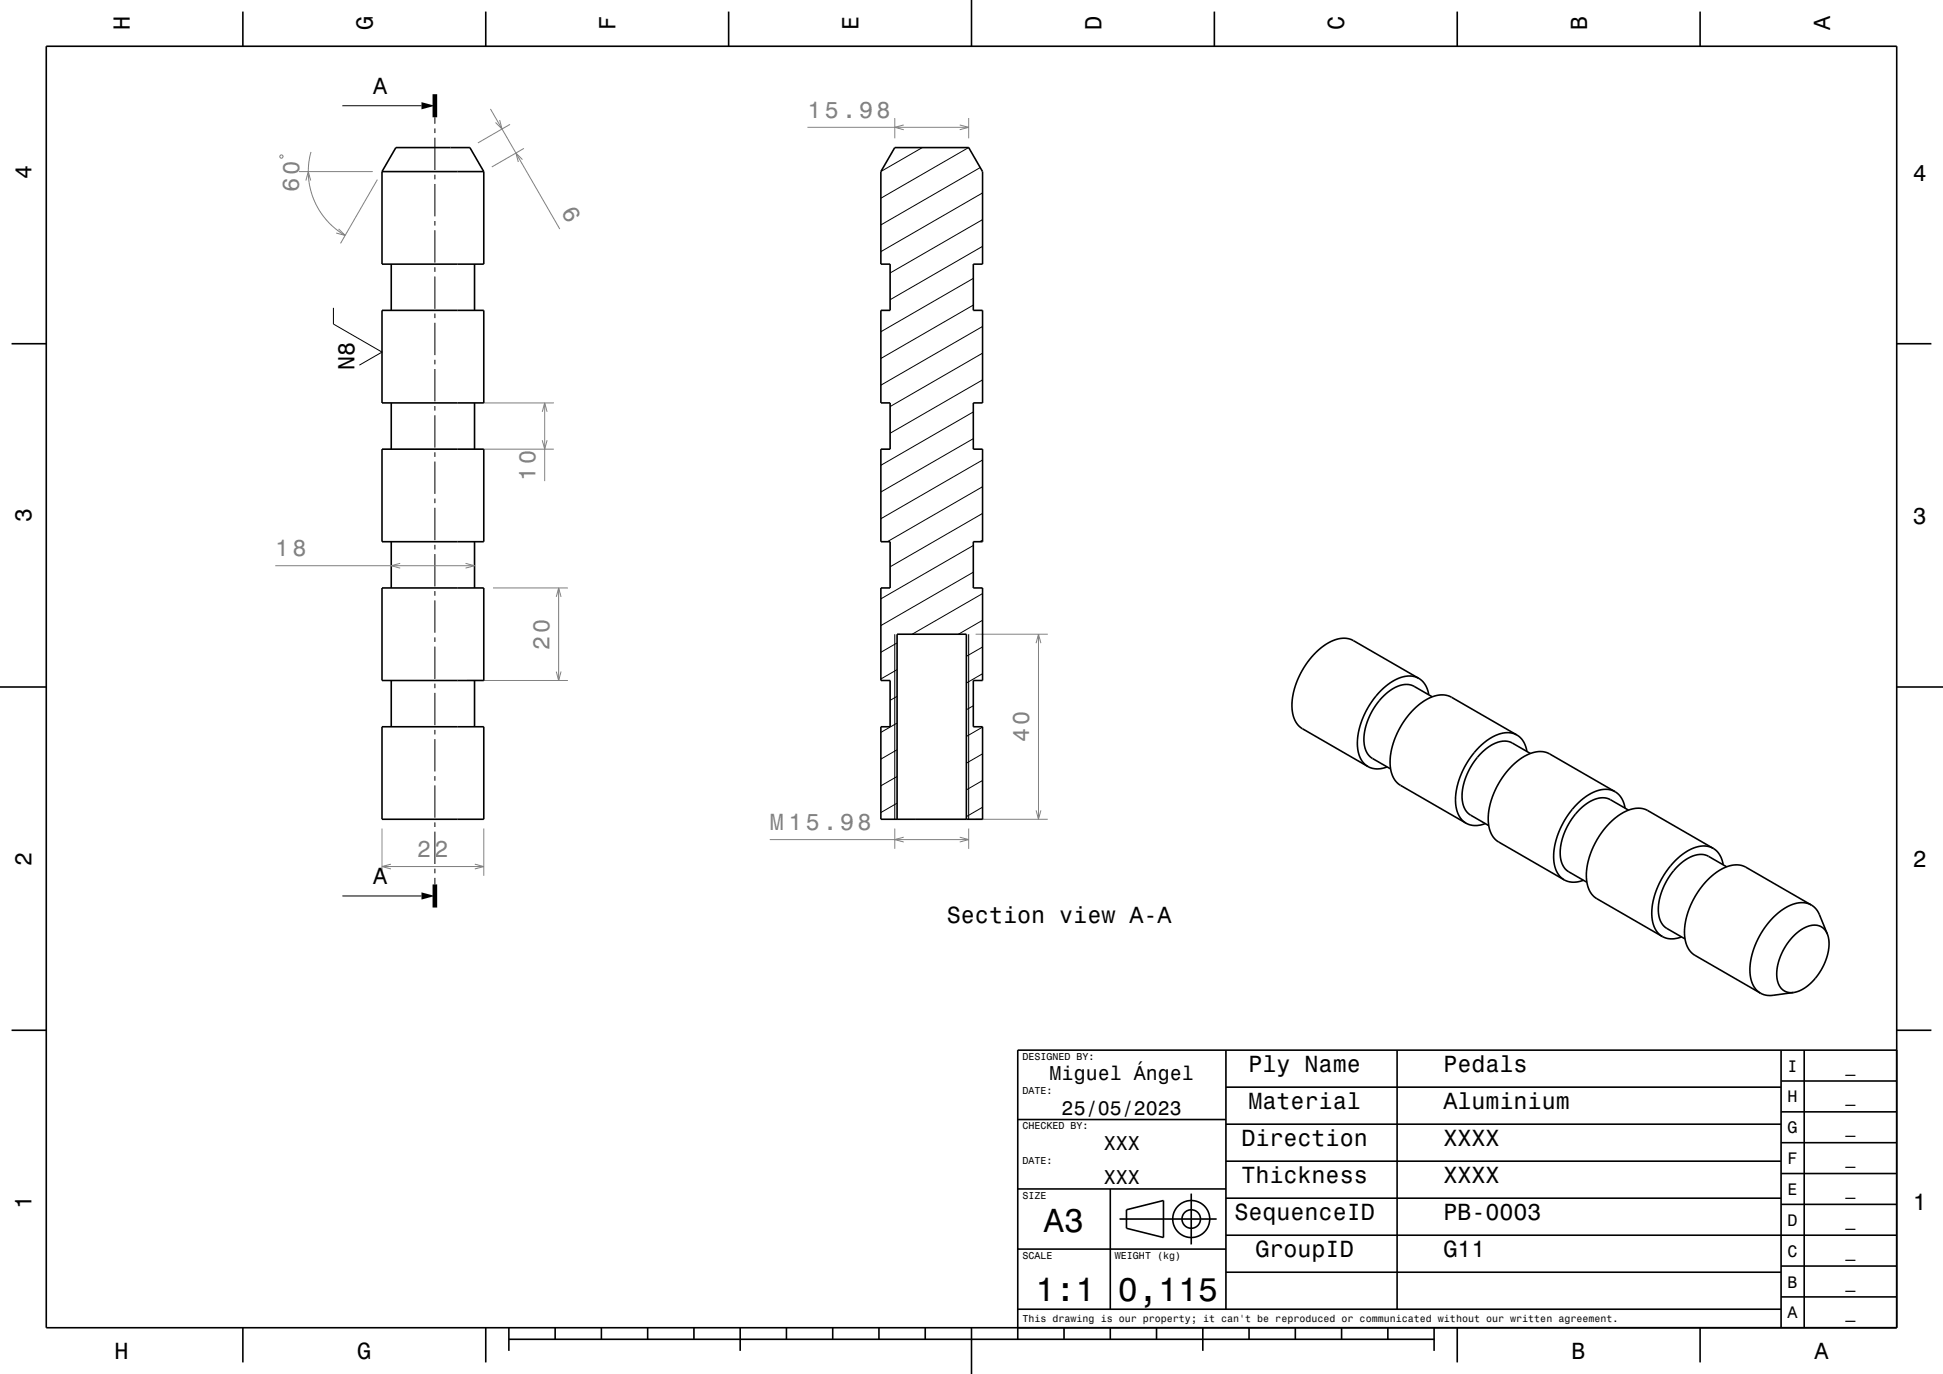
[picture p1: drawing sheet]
<svg xmlns="http://www.w3.org/2000/svg" width="420mm" height="297mm" viewBox="0 0 420 297" stroke-linecap="round" stroke-linejoin="round" font-family="sans-serif">
<g fill="none" stroke="#000" stroke-width=".22">
<path d="M74 22.9h17.1M94 25.4v1.4M94 27.8v1M94 29.8v7M94 37.8v1M94 39.8v7M199.4 31.9l-9 5.2M209.4 31.9l-19 10.9M211.9 36.2l-21.5 12.4M94 47.8v1M94 49.8v7M94 57.8v1"/>
<path d="M94 59.8v7M212.4 53.2l-20 11.6M212.4 47.5l-20 11.5M212.4 41.7l-22 12.7M72.1 66.5v3.5l10.5 6.1-4.9 2.8M94 67.8v1M94 69.8v7M94 77.8v1M94 79.8v7M210.4 66l-20 11.5M210.4 60.2l-20 11.5M212.4 76.3l-20 11.6"/>
<path d="M212.4 70.6l-22 12.7M94 87.8v1M94 89.8v7M94 97.8v1M94 99.8v7M210.4 94.8l-20 11.6M210.4 89l-20 11.6M212.4 99.4l-22 12.7M212.4 82.1l-20 11.6M94 107.8v1M94 109.8v7M94 117.8v1"/>
<path d="M94 119.8v7M210.4 117.9l-20 11.5M212.4 116.8l-.6 .3M212.4 111l-20 11.5M212.4 105.2l-20.6 11.9M94 127.8v1M94 129.8v7M94 137.8v1M94 139.8v7M193.4 137.1v40M193.9 139l-3.5 2M209.4 137.1v40"/>
<path d="M210.4 123.7l-20 11.5M212.4 139.9l-3.5 2M212.4 134.1l-5.2 3M212.4 128.3l-15.2 8.8M94 147.8v1M94 149.8v7M94 157.8v1M94 159.8v7M193.9 156.3l-3.5 2M193.9 150.5l-1.5 .9M193.9 144.7l-3.5 2.1M210.4 152.6l-1.5 .8"/>
<path d="M212.4 157.2l-3.5 2M212.4 145.6l-3.5 2M94 167.8v1M94 169.8v7M94 177.8v1M94 179.8v7M193.9 173.6l-3.5 2M193.9 167.8l-3.5 2.1M193.9 162.1l-3.5 2M212.4 174.5l-3.5 2M212.4 168.7l-3.5 2M212.4 162.9l-3.5 2.1"/>
<path d="M74 193.7h17.1M94 187.8v1M94 189.8v1.4"/>
</g>
<g fill="none" stroke="#808080" stroke-width=".22">
<path d="M60.5 33.7l.5-.2 .2 .5-.5 .2zM64.6 37.1h16M66.1 39l.5-1.9 .6 1.9M67.2 32.8l-.5 2.7v2.8l.4 2.5 .7 2.3 1.3 2.5 1.5 2 2 1.9 2 1.4M81.6 38.8l-8 13.8M106 23.6l15 25.9M108 26l.5 1.9-1.4-1.4M110.3 26.9l-7 4M112.9 34.5l-1.4-1.4 .5 1.9M113.3 32.1l-7 4M174.5 27.5h34.9M193.4 25.5v4.4"/>
<path d="M195.3 27l-1.9 .5 1.9 .5M207.5 27l1.9 .5-1.9 .5M209.4 25.5v4.4M73.2 49.5l1.4 1.4-1.9-.5M104.6 97.1h15.1M104.6 87.1h15.1M117.2 95.2l.5 1.9 .6-1.9M117.2 89l.5-1.9 .6 1.9M117.7 87.1v16.9M59.5 122.3h43.1M86.5 121.8l-1.9 .5 1.9 .5M100.6 121.8l2 .5-2 .5"/>
<path d="M106.6 127.1h16.2M120.2 129l.6-1.9 .5 1.9M120.8 127.1v20M210.9 137.1h15.6M224 139l.5-1.9 .5 1.9M224.5 137.1v40M100.8 147.1h22M120.2 145.2l.6 1.9 .5-1.9M82.6 179.1v10.2M104.6 179.1v10.2M193.4 179.1v4.4M209.4 179.1v4.4"/>
<path d="M210.9 177.1h15.6M224 175.2l.5 1.9 .5-1.9M82.6 187.3h22M84.5 186.8l-1.9 .5 1.9 .5M102.6 186.8l2 .5-2 .5M166.4 181.5h43M195.3 181l-1.9 .5 1.9 .5M207.5 181l1.9 .5-1.9 .5"/>
</g>
<g fill="none" stroke="#000" stroke-width=".35">
<path d="M10 10h400v277h-400zM52.5 2.5v7.5M105 2.5v7.5M157.5 2.5v7.5M210 0v10M262.5 2.5v7.5M315 2.5v7.5M367.5 2.5v7.5M82.6 37.1l3-5.2h16l3 5.2M82.6 37.1h22M82.6 37.1v20h22v-20M193.4 31.9h16l3 5.2v20h-2v10h2v20h-2v10h2v20h-2v10h2v20h-2v10h2v20h-22v-20h2v-10h-2v-20h2v-10h-2v-20h2v-10h-2v-20h2v-10h-2v-20z"/>
<path d="M84.6 57.1v10M102.6 57.1v10M2.5 74.3h7.5M82.6 67.1h22v20h-22zM410 74.3h7.5M82.6 97.1h22v20h-22zM84.6 87.1v10M102.6 87.1v10M84.6 117.1v10M102.6 117.1v10M82.6 127.1h22v20h-22zM0 148.5h10"/>
<path d="M82.6 157.1h22v20h-22zM84.6 147.1v10M102.6 147.1v10M306.7 146.6a4.8 4.8 0 0 1 2.1 3.6M306.7 146.6a6.1 6.1 0 0 0-6.5 1.2l-1.5 1.3-1.5 1.7-1.3 1.9-1.1 1.9-.8 2.3-.5 2-.1 2.1 .2 1.7a4.6 4.6 0 0 0 2.1 3M306.7 146.6l-14.2-8.1a6.1 6.1 0 0 0-6.4 1.1l-1.7 1.5-1.6 1.8-1.1 1.7-1.1 2.2-.8 2-.4 2.1-.1 1.9 .2 1.7a4.6 4.6 0 0 0 2 3l14.2 8.2M309.6 150.6l-3.9-2.2a5.3 5.3 0 0 0-5.9 1.4l-1.7 1.7-1.5 2.2-1.1 2.5-.6 2.5a5.1 5.1 0 0 0 1.8 5.3l3.9 2.2M327.9 158.9a4.8 4.8 0 0 1 2.2 3.5M327.9 158.9a6.1 6.1 0 0 0-6.5 1.1l-1.7 1.5-1.5 1.8-1.2 1.8-1.1 2.2-.8 2.3-.4 1.8-.1 2.1 .3 1.6a4.5 4.5 0 0 0 2 2.8M327.9 158.9l-14.1-8.2a6.1 6.1 0 0 0-6.5 1.2l-1.5 1.3-1.5 1.6-1.3 1.8-1.1 2.2-.9 2.3-.4 2-.1 1.9 .2 1.7a4.6 4.6 0 0 0 2.1 3.1l14.1 8.1M410 148.5h10M193.9 177.1v-40h15v40"/>
<path d="M295.7 165.7a4.8 4.8 0 0 0 4.2 .1M316.9 177.9a4.8 4.8 0 0 0 4.2 .1M330.8 162.9l-3.9-2.3a5.3 5.3 0 0 0-5.9 1.4l-1.8 1.9-1.5 2.3-1.1 2.5-.5 2.4a5 5 0 0 0 1.8 5.1l3.9 2.3M349.1 171.1a4.8 4.8 0 0 1 2.2 3.6M349.1 171.1a6.1 6.1 0 0 0-6.4 1.2l-1.8 1.5-1.5 1.7-1.3 2.1-1 2-.7 2-.5 2.3v2l.2 1.5a4.5 4.5 0 0 0 2 2.8M349.1 171.1l-14.1-8.1a6.1 6.1 0 0 0-6.5 1.1l-1.5 1.3-1.6 1.8-1.3 1.9-1 2-.9 2.2-.4 2.1-.1 1.8 .2 1.7a4.6 4.6 0 0 0 2.1 3.1l14.1 8.2M352 175.1l-3.9-2.2a5.3 5.3 0 0 0-5.8 1.4l-1.9 1.9-1.5 2.2-1.1 2.5-.5 2.5a5 5 0 0 0 1.8 5.1l3.9 2.2M338.1 190.2a4.8 4.8 0 0 0 4.2 .1M370.3 183.4a4.8 4.8 0 0 1 2.2 3.5M370.3 183.4a6.1 6.1 0 0 0-6.4 1.1l-1.7 1.5-1.6 1.7-1.3 2.1-.9 1.8-.7 1.8-.5 2.3-.2 1.9 .3 1.9a4.5 4.5 0 0 0 2 2.9M370.3 183.4l-14.1-8.2a6.1 6.1 0 0 0-6.5 1.2l-1.5 1.3-1.5 1.6-1.4 2-1 2-.8 2.1-.5 2.2-.1 2.1 .3 1.7a4.5 4.5 0 0 0 2 2.9l14.1 8.1M373.2 187.4l-3.9-2.3a5.2 5.2 0 0 0-5.7 1.3l-1.8 1.8-1.4 2-1.2 2.5-.6 2.5a5.2 5.2 0 0 0 1.7 5.5l3.9 2.3"/>
<path d="M391.5 195.6a6.1 6.1 0 0 0-6.4 1.2l-1.6 1.3-1.4 1.6-1.4 2-1.1 2-.7 2.1-.5 2.2-.1 2.1 .2 1.7a4.5 4.5 0 0 0 2 2.9M391.5 195.6a4.2 4.2 0 0 1 1.8 2.1l1.7 4.2M391.5 195.6l-14.1-8.1a6.1 6.1 0 0 0-6.5 1.1l-1.5 1.3-1.5 1.6-1.4 2.1-.9 1.7-.8 2.1-.5 2.2-.2 1.9 .2 1.8a4.7 4.7 0 0 0 2.1 3.2l14.1 8.2M359.3 202.4a4.8 4.8 0 0 0 4.2 .1M387.7 214.5l-4.5 .7a4.2 4.2 0 0 1-2.7-.5M395 201.9a3.2 3.2 0 0 0-4.8-1.4l-1.8 1.2-1.5 1.5-1.3 2-1 2.3a6.2 6.2 0 0 0 .6 6.4 2.93 2.93 0 0 0 2.5 .6M395 201.9a10.2 10.2 0 0 1-2.1 9l-.9 1a7.7 7.7 0 0 1-4.3 2.6M2.5 222.7h7.5M265 235h120M265 227v56M302 227v56M385 233.7h25"/>
<path d="M385 227v60M390 227v60M410 222.7h7.5M410 227h-190v62.5M220 257h45M220 242h45M240 257v26M257.5 258v11M265 259h120M265 251h120M265 243h120M385 253.7h25"/>
<path d="M385 247h25M385 240.3h25M220 270h45M242 263.5h21M243.5 261.5l8-2v8l-8-2zM265 275h120M265 267h145M385 273.7h25M385 260.3h25M52.5 287v7.5M105 287v7.5M110 289.5h200"/>
<path d="M110 287v5M120 287v2.5M130 287v2.5M140 287v2.5M150 287v2.5M160 287v5M170 287v2.5M180 287v2.5M190 287v2.5M200 287v2.5M210 287v10M220 283h165"/>
<path d="M230 287v2.5M240 287v2.5M250 287v2.5M260 287v5M270 287v2.5M280 287v2.5M290 287v2.5M300 287v2.5M310 287v5M315 287v7.5M367.5 287v7.5M385 280.3h25"/>
<circle cx="257.5" cy="263.5" r="2"/>
<circle cx="257.5" cy="263.5" r="4"/>
</g>
<path d="M94 20.4v5M94 191.2v5" fill="none" stroke="#000" stroke-width="1" stroke-linecap="butt"/>
<g fill="#000">
<path d="M91.1 22.1l2.9 .8-2.9 .7z" fill-rule="evenodd"/>
<path d="M91.1 192.9l2.9 .8-2.9 .7z" fill-rule="evenodd"/>
</g>
<g font-size="7.2">
<text x="225.7" y="266.3">A3</text>
<text x="223.8" y="281.3">1:1</text>
<text x="241.7" y="281.3">0,115</text>
</g>
<text font-size="5.1" fill="#808080" x="121.2" y="45.9" transform="rotate(60 121.2 45.9)">6</text>
<g font-size="5">
<text x="28.1" y="6.5" transform="rotate(-90 28.1 6.5)">H</text>
<text x="80.6" y="6.5" transform="rotate(-90 80.6 6.5)">G</text>
<text x="133.1" y="6.5" transform="rotate(-90 133.1 6.5)">F</text>
<text x="185.6" y="6.5" transform="rotate(-90 185.6 6.5)">E</text>
<text x="238.1" y="6.5" transform="rotate(-90 238.1 6.5)">D</text>
<text x="290.6" y="6.5" transform="rotate(-90 290.6 6.5)">C</text>
<text x="343.1" y="6.5" transform="rotate(-90 343.1 6.5)">B</text>
<text x="395.6" y="6.5" transform="rotate(-90 395.6 6.5)">A</text>
<text x="80.7" y="20.2">A</text>
<text x="6.8" y="38.7" transform="rotate(-90 6.8 38.7)">4</text>
<text x="413.5" y="39">4</text>
<text x="76.6" y="80.1" transform="rotate(-90 76.6 80.1)">N8</text>
<text x="6.8" y="112.9" transform="rotate(-90 6.8 112.9)">3</text>
<text x="413.5" y="113.2">3</text>
<text x="6.8" y="187.1" transform="rotate(-90 6.8 187.1)">2</text>
<text x="80.7" y="191">A</text>
<text x="413.5" y="187.4">2</text>
<text x="204.7" y="199.6">Section view A-A</text>
<text x="269.9" y="231.8">Ply Name</text>
<text x="312" y="231.8">Pedals</text>
<text x="269.9" y="239.8">Material</text>
<text x="312" y="239.8">Aluminium</text>
<text x="268.3" y="247.8">Direction</text>
<text x="312" y="247.8">XXXX</text>
<text x="268.3" y="255.8">Thickness</text>
<text x="312" y="255.8">XXXX</text>
<text x="6.8" y="261.3" transform="rotate(-90 6.8 261.3)">1</text>
<text x="266.8" y="263.8">SequenceID</text>
<text x="312" y="263.8">PB-0003</text>
<text x="413.5" y="261.6">1</text>
<text x="271.4" y="271.8">GroupID</text>
<text x="312" y="271.8">G11</text>
<text x="24.7" y="293.8">H</text>
<text x="77.2" y="293.8">G</text>
<text x="339.7" y="293.8">B</text>
<text x="392.2" y="293.8">A</text>
</g>
<g font-size="5" fill="#808080">
<text x="174.5" y="25.5">15.98</text>
<text x="64.6" y="41.5" transform="rotate(-89 64.6 41.5)">60</text>
<text x="115.7" y="104" transform="rotate(-90 115.7 104)">10</text>
<text x="59.5" y="120.3">18</text>
<text x="118.8" y="140.5" transform="rotate(-90 118.8 140.5)">20</text>
<text x="222.5" y="160.5" transform="rotate(-90 222.5 160.5)">40</text>
<text x="166.4" y="179.5">M 15.98</text>
<text x="90.2" y="185.3">22</text>
</g>
<g font-size="4.3">
<text x="226.9" y="233.5">Miguel Ángel</text>
<text x="229.5" y="241">25/05/2023</text>
<text x="238.6" y="248.5">XXX</text>
<text x="238.6" y="256">XXX</text>
</g>
<g font-size="3.6">
<text x="386.4" y="231.6">I</text>
<text x="398.9" y="231.6">_</text>
<text x="386.4" y="238.3">H</text>
<text x="398.9" y="238.3">_</text>
<text x="386.4" y="245">G</text>
<text x="398.9" y="245">_</text>
<text x="386.4" y="251.6">F</text>
<text x="398.9" y="251.6">_</text>
<text x="386.4" y="258.3">E</text>
<text x="398.9" y="258.3">_</text>
<text x="386.4" y="265">D</text>
<text x="398.9" y="265">_</text>
<text x="386.4" y="271.6">C</text>
<text x="398.9" y="271.6">_</text>
<text x="386.4" y="278.3">B</text>
<text x="398.9" y="278.3">_</text>
<text x="386.4" y="285">A</text>
<text x="398.9" y="285">_</text>
</g>
<g font-size="2.2">
<text x="221" y="229.1">DESIGNED BY:</text>
<text x="221" y="236.6">DATE:</text>
<text x="221" y="244.1">CHECKED BY:</text>
<text x="221" y="251.6">DATE:</text>
<text x="221" y="259.1">SIZE</text>
<text x="221" y="272.1">SCALE</text>
<text x="241" y="272.1">WEIGHT (kg)</text>
<text x="221" y="285.8">This drawing is our property; it can't be reproduced or communicated without our written agreement.</text>
</g>
</svg>
